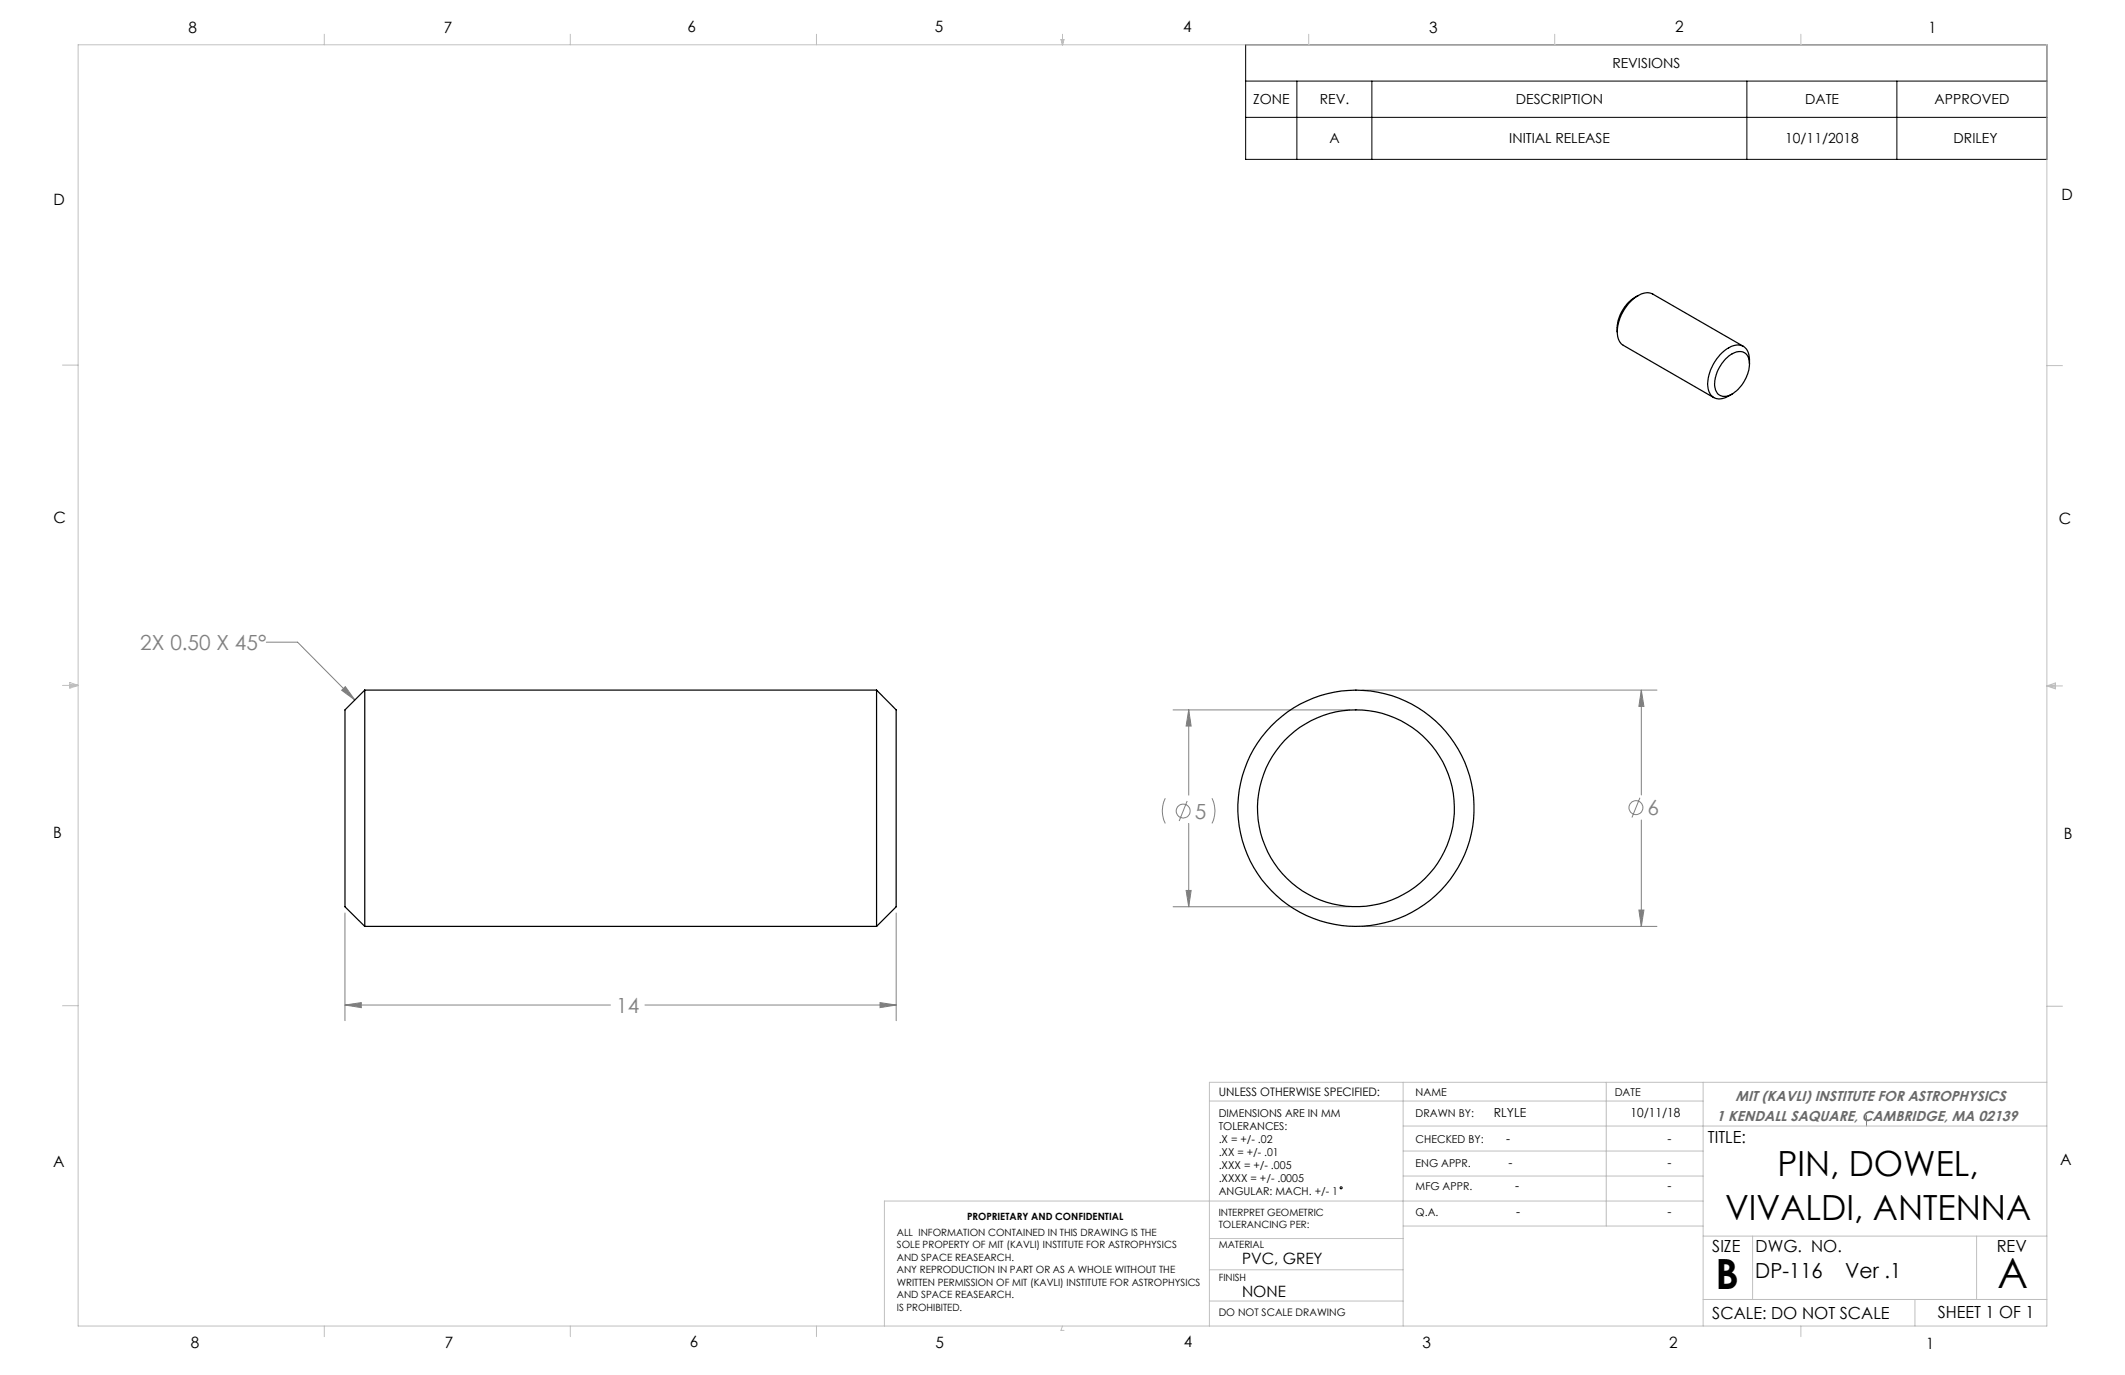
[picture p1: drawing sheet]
<svg xmlns="http://www.w3.org/2000/svg" width="432mm" height="279mm" viewBox="0 0 432 279" stroke-linecap="round" stroke-linejoin="round" font-family="sans-serif">
<g fill="none" stroke="#808080" stroke-width=".2">
<path d="M54.1 130.5h6.4l11.6 11.7M69.4 140.3l.8-.8 1.9 2.7zM238.4 144.3h35.8M241.5 144.3l.5 3.2h-1zM241.5 144.3v17.3M276.8 140.2h59.9M333.5 140.2l.5 3.3h-1zM333.5 140.2v21.3M236.8 162.2a5.7 5.7 0 0 0 0 5.1M241.2 162.8l-1.6 4M241.5 167.3v17M246.3 162.2a5.7 5.7 0 0 1 0 5.1"/>
<path d="M333.2 162.1l-1.6 4M333.5 166.6v21.6M70.1 185.5v21.9M182.1 185.5v21.9M238.4 184.3h35.8M241 180.9h1l-.5 3.4zM276.8 188.2h59.9M333 184.9h1l-.5 3.3zM70.1 204.2l3.3-.5v1.1zM70.1 204.2h53.9M131.1 204.2h51M178.8 203.7l3.3 .5-3.3 .6z"/>
<path d="M379.3 226.7v2.1"/>
<circle cx="240.4" cy="164.8" r="1.42"/>
<circle cx="332.4" cy="164.1" r="1.41"/>
</g>
<g fill="none" stroke="#000" stroke-width=".2">
<path d="M253.1 9.1h162.8v23.3h-162.8zM253.1 16.5h162.8M263.5 16.5v15.9M278.8 16.5v15.9M355 16.5v15.9M385.4 16.5v15.9M253.1 23.8h162.8"/>
<circle cx="272.5" cy="241.4" r=".22"/>
</g>
<g fill="none" stroke="#c0c0c0" stroke-width=".2">
<path d="M15.9 9.1h400v260.4h-400zM65.9 6.9v2.2M115.9 6.9v2.2M165.9 6.9v2.2M215.6 8h.6l-.3 1.1zM215.7 8l.2 1.1M215.9 6.9v2.2M216 8l-.1 1.1M265.9 6.9v2.2M315.9 6.9v2.2M365.9 6.9v2.2M12.7 74.2h3.2"/>
<path d="M415.9 74.3h3.2M12.7 139.3h3.2M14.2 139.1l1.7 .2M14.2 138.7l1.7 .6-1.7 .5zM15.9 139.3l-1.7 .3M415.9 139.4h3.2M415.9 139.4l1.8-.6v1.2zM415.9 139.4l1.8 .3M417.7 139.2l-1.8 .2M12.7 204.4h3.2M285.1 219.9v49.6M326.4 219.9v29.2"/>
<path d="M346.1 219.9v49.6M415.9 204.5h3.2M415.9 219.9h-170.2v49.6M245.7 223.7h100.4M285.1 228.8h130.8M285.1 233.9h61M285.1 239h61M245.7 258h39.4M245.7 251.7h39.4M285.1 249.1h61M346.1 251.2h69.8M346.1 244.1h-166.4v25.4"/>
<path d="M356.1 251.2v12.9M401.6 251.2v12.9M65.9 269.5v2.1M115.9 269.5v2.1M165.9 269.5v2.1M215.9 269.5l-.3 .8h.6M245.7 264.4h39.4M346.1 264.1h69.8M365.9 269.5v2.1M389.1 264.1v5.4"/>
</g>
<path d="M70.1 204.2l3.3-.5v1.1zM178.8 203.7l3.3 .5-3.3 .6zM69.4 140.3l.8-.8 1.9 2.7zM333.5 140.2l.5 3.3h-1zM333 184.9h1l-.5 3.3zM241.5 144.3l.5 3.2h-1zM241 180.9h1l-.5 3.4z" fill="#808080"/>
<g fill="none" stroke="#000" stroke-width=".25">
<path d="M332.8 60.1a8.7 8.7 0 0 0-4 8.6 2.39 2.39 0 0 0 1 1.5l18.4 10.6M332.8 60.1l.3-.2a2.72 2.72 0 0 1 2.7-.1l18.5 10.6M332.8 60.1a7.8 7.8 0 0 0-4.2 7.3M350.8 72.8a3.3 3.3 0 0 1 3.7-1.1 3.4 3.4 0 0 1 .7 3.9 6.9 6.9 0 0 1-4.5 4.9 1.95 1.95 0 0 1-2.3-2 7.5 7.5 0 0 1 2.4-5.7zM355.5 73.9v-.8a2.58 2.58 0 0 0-2.5-3 7.4 7.4 0 0 0-5.3 4.8 5.5 5.5 0 0 0 0 5.4 2.66 2.66 0 0 0 3.6 .2l.7-.4M74.1 140.2v48M74.1 140.2l-4 4.1v40l4 3.9M74.1 140.2h104M178.1 140.2l4 4.1v40l-4 3.9M178.1 140.2v48M74.1 188.2h104"/>
<circle cx="275.5" cy="164.2" r="24"/>
<circle cx="275.5" cy="164.2" r="20"/>
</g>
<g font-size="8.5">
<text x="348.6" y="261.9">B</text>
<text x="405.9" y="261.6">A</text>
</g>
<g font-size="7.1">
<text x="361.2" y="238.9">PIN, DOWEL,</text>
<text x="350.5" y="247.9">VIVALDI, ANTENNA</text>
</g>
<g font-size="4.2" fill="#808080">
<text x="28.5" y="132.1">2X 0.50 X 45°</text>
<text x="242.8" y="166.3">5</text>
<text x="334.8" y="165.6">6</text>
<text x="125.2" y="205.8">14</text>
</g>
<g font-size="4.2">
<text x="356.7" y="259.8">DP-116</text>
<text x="375" y="259.8">Ver .1</text>
</g>
<g font-size="3.4">
<text x="347.1" y="232.3">TITLE:</text>
<text x="347.9" y="254.3">SIZE</text>
<text x="356.7" y="254.4">DWG. NO.</text>
<text x="405.7" y="254.5">REV</text>
<text x="347.9" y="268.1">SCALE: DO NOT SCALE</text>
<text x="393.8" y="267.9">SHEET 1 OF 1</text>
</g>
<g font-size="3.2">
<text x="38.3" y="6.7">8</text>
<text x="90.2" y="6.7">7</text>
<text x="139.7" y="6.5">6</text>
<text x="190" y="6.5">5</text>
<text x="240.4" y="6.6">4</text>
<text x="290.4" y="6.7">3</text>
<text x="340.4" y="6.5">2</text>
<text x="391.9" y="6.7">1</text>
<text x="10.9" y="41.6">D</text>
<text x="418.9" y="40.7">D</text>
<text x="10.9" y="106.3">C</text>
<text x="418.4" y="106.4">C</text>
<text x="10.8" y="170.2">B</text>
<text x="419.4" y="170.6">B</text>
<text x="10.8" y="237.2">A</text>
<text x="418.6" y="236.8">A</text>
<text x="252.4" y="256.9">PVC, GREY</text>
<text x="252.4" y="263.5">NONE</text>
<text x="38.8" y="273.8">8</text>
<text x="90.4" y="273.8">7</text>
<text x="140.2" y="273.8">6</text>
<text x="190.1" y="273.9">5</text>
<text x="240.5" y="273.8">4</text>
<text x="289" y="273.9">3</text>
<text x="339.1" y="273.8">2</text>
<text x="391.4" y="274.1">1</text>
</g>
<g font-size="2.9" fill="#6a6a6a">
<text x="348.8" y="227.7">1 KENDALL SAQUARE, CAMBRIDGE, MA 02139</text>
<text x="352.7" y="223.7">MIT (KAVLI) INSTITUTE FOR ASTROPHYSICS</text>
</g>
<g font-size="2.8">
<text x="327.6" y="13.8">REVISIONS</text>
<text x="254.6" y="21.2">ZONE</text>
<text x="268.2" y="21.2">REV.</text>
<text x="308" y="21.2">DESCRIPTION</text>
<text x="366.8" y="21.2">DATE</text>
<text x="393.1" y="21.2">APPROVED</text>
<text x="270.1" y="29.2">A</text>
<text x="306.7" y="29.2">INITIAL RELEASE</text>
<text x="362.8" y="29.2">10/11/2018</text>
<text x="397" y="29.2">DRILEY</text>
</g>
<g font-size="2.5">
<text x="303.5" y="227.1">RLYLE</text>
<text x="331.3" y="227.1">10/11/18</text>
<text x="306.1" y="232.3">-</text>
<text x="338.8" y="232.3">-</text>
<text x="306.5" y="237.1">-</text>
<text x="338.8" y="237.1">-</text>
<text x="307.9" y="241.9">-</text>
<text x="338.8" y="241.9">-</text>
<text x="308.1" y="247.1">-</text>
<text x="338.8" y="247.1">-</text>
</g>
<text font-size="2.4" x="247.6" y="222.6">UNLESS OTHERWISE SPECIFIED:</text>
<g font-size="2.2">
<text x="247.6" y="226.9">DIMENSIONS ARE IN MM</text>
<text x="287.7" y="227.1">DRAWN BY:</text>
<text x="287.7" y="222.6">NAME</text>
<text x="328.1" y="222.6">DATE</text>
<text x="247.6" y="229.5">TOLERANCES:</text>
<text x="247.6" y="232.2">.X = +/- .02</text>
<text x="287.7" y="232.3">CHECKED BY:</text>
<text x="247.6" y="234.8">.XX = +/- .01</text>
<text x="247.6" y="237.5">.XXX = +/- .005</text>
<text x="287.7" y="237.1">ENG APPR.</text>
<text x="247.6" y="240.2">.XXXX = +/- .0005</text>
<text x="247.6" y="242.8">ANGULAR: MACH. +/- 1</text>
<text x="287.7" y="241.9">MFG APPR.</text>
<text x="287.7" y="247.1">Q.A.</text>
</g>
<text font-size="2.1" x="247.6" y="267.4">DO NOT SCALE DRAWING</text>
<g font-size="2">
<text x="182.2" y="251.2">ALL INFORMATION CONTAINED IN THIS DRAWING IS THE</text>
<text x="196.5" y="247.9">PROPRIETARY AND CONFIDENTIAL</text>
<text x="247.6" y="247.1">INTERPRET GEOMETRIC</text>
<text x="247.6" y="249.6">TOLERANCING PER:</text>
<text x="182.2" y="253.7">SOLE PROPERTY OF MIT (KAVLI) INSTITUTE FOR ASTROPHYSICS</text>
<text x="182.2" y="256.2">AND SPACE REASEARCH.</text>
<text x="247.6" y="253.6">MATERIAL</text>
<text x="182.2" y="258.7">ANY REPRODUCTION IN PART OR AS A WHOLE WITHOUT THE</text>
<text x="182.2" y="261.3">WRITTEN PERMISSION OF MIT (KAVLI) INSTITUTE FOR ASTROPHYSICS</text>
<text x="182.2" y="263.8">AND SPACE REASEARCH.</text>
<text x="247.6" y="260.2">FINISH</text>
<text x="182.2" y="266.3">IS PROHIBITED.</text>
</g>
</svg>
